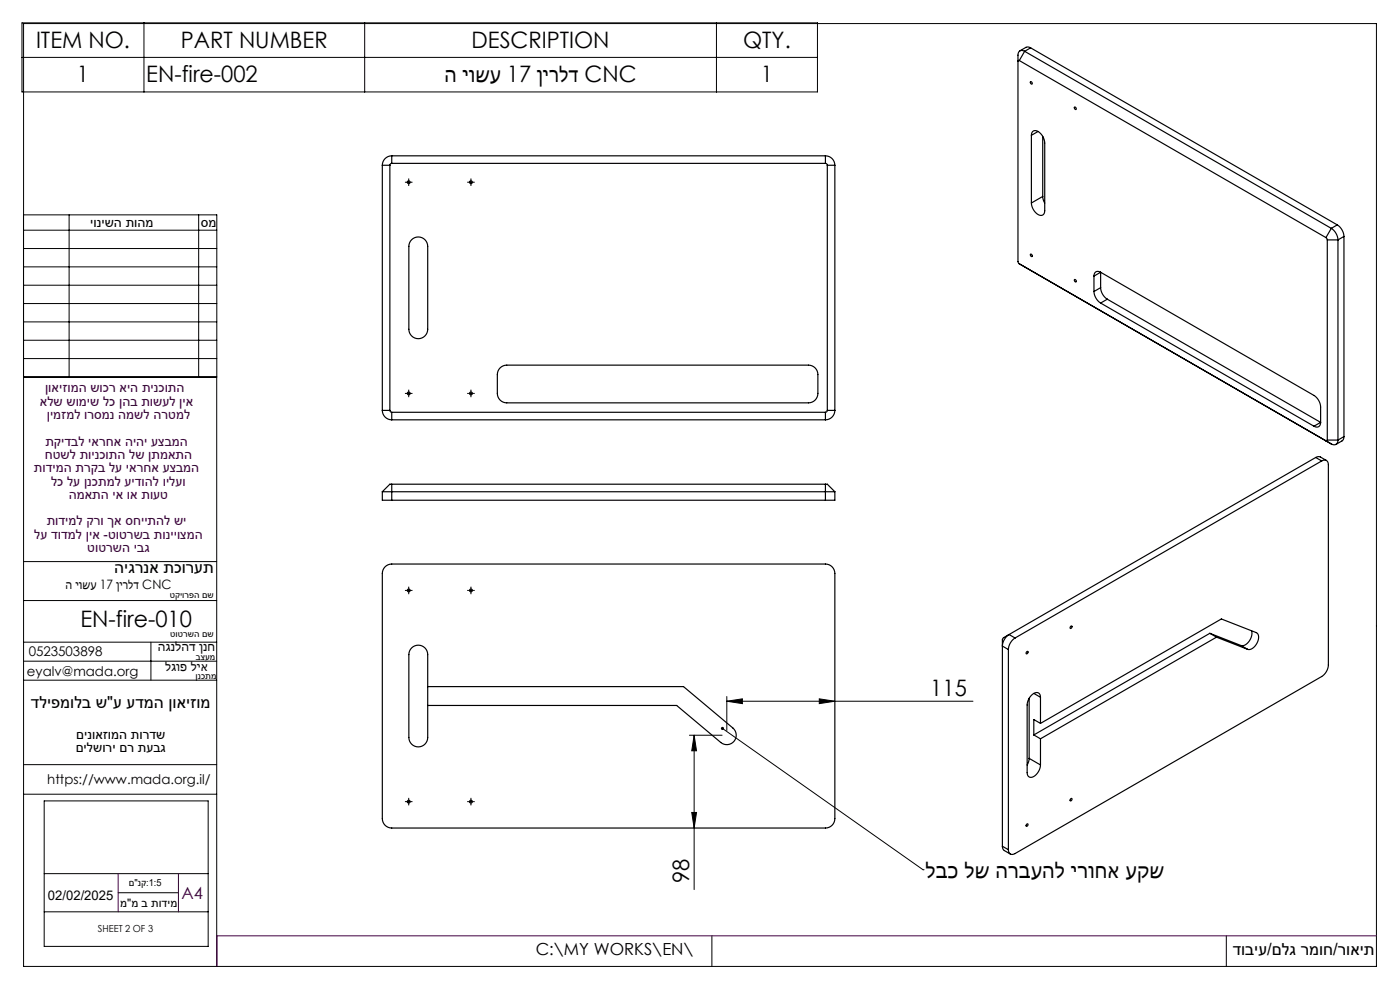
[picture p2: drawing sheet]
<svg xmlns="http://www.w3.org/2000/svg" width="297mm" height="210mm" viewBox="0 0 297 210" stroke-linecap="round" stroke-linejoin="round" font-family="sans-serif">
<g fill="none" stroke="#000" stroke-width=".21">
<path d="M4.7 4.8h168.7v14.7h-168.7zM4.7 12.2h168.7M5 5h287v200h-287zM30.5 4.8v14.7M77.4 4.8v14.7M152 4.8v14.7M86.2 38.7h1M86.7 38.2v1M99.4 38.7h1M99.9 38.2v1M5 45.6h41v34.3M5 48.8h41"/>
<path d="M5 52.7h41M5 56.6h41M14.7 45.6v34.3M42.1 45.6v34.3M5 80h41v125M5 60.5h41M5 64.4h41M5 68.3h41M5 72.2h41M5 76.1h41M86.2 83.5h1M86.7 83v1"/>
<path d="M99.4 83.5h1M99.9 83v1M5 119.1h41M5 136.2h41M5 127.4h41M32 136.2v8.1M86.2 125.2h1M86.7 124.7v1M99.4 125.2h1M99.9 124.7v1M5 144.3h41M5 140.2h41"/>
<path d="M146.3 156h6.9M147.3 156l.5 3.3h-1.1zM147.3 156v32.7M153.3 154.5l42.5 30M154.2 148.7l3.3-.5v1.1zM154.2 147.7v7.3M154.2 148.7h52.2M173.8 148.2l3.3 .5-3.3 .6zM5 168.5h41M5 162.2h41M9.4 169.9h34.8v30.9h-34.8zM86.2 170h1"/>
<path d="M86.7 169.5v1M99.4 170h1M99.9 169.5v1M146.7 172.3h1.1l-.5 3.3zM9.4 185.3h34.8M9.4 193.4h34.8M25.1 189.4h12.8M151 198.5v6.5M195.8 184.5h.1M260.2 198.5v6.5"/>
</g>
<path d="M25.1 185.3v8.1M37.9 185.3v8.1M292 198.5h-246v6.5" fill="none" stroke="#400040" stroke-width=".21"/>
<g fill="none" stroke="#000" stroke-width=".25">
<path d="M216.2 12.8h-.2v.2M216.2 12.8l65.1 37.6M217.4 10.9a.86 .86 0 0 0-1-.1 .86 .86 0 0 0-.4 .9v43.8l.2 .5M217.4 10.9l65 37.5M217.4 10.9l-1.2 1.9M218.6 17.3a.26 .26 0 0 1 .4 .2 .26 .26 0 0 1-.2 .3l-.2-.2zM218.6 10.2l-.7-.2-1.5 .8M218.6 10.2l-1.2 .7M218.6 10.2l65.1 37.5M81.1 35.1v52M81.1 35.1h1.6M82.7 35.1v52"/>
<path d="M83.1 33.1a2 2 0 0 0-2 2M83.1 34.7l-.3 .1-.1 .3M83.1 33.1v1.6M83.1 33.1h92M83.1 34.7h92M175.1 34.7l.3 .1 .1 .3M175.1 33.1a2 2 0 0 1 2 2M175.1 33.1v1.6M175.5 35.1h1.6M175.5 35.1v52M177.1 35.1v52M218.8 28.7a.92 .92 0 0 1 .6-1 .92 .92 0 0 1 1.1 .4l.7 .8 .4 1.4v14.4a.92 .92 0 0 1-.6 1 .92 .92 0 0 1-1.1-.4l-.9-1.2-.2-1"/>
<path d="M218.8 28.7v14.4M220.2 27.9l-1.4 .8M221.2 28.9v12.8M228 22.7a.26 .26 0 0 1 .3 .2 .26 .26 0 0 1-.2 .3l-.2-.3zM87.3 50.9a2 2 0 0 1 2.2-.5 2 2 0 0 1 1.2 1.9v17.5a2 2 0 0 1-2 2 2 2 0 0 1-2-2v-17.5l.2-.8zM216.2 56l66.2 38.2a.86 .86 0 0 0 1 .1 .86 .86 0 0 0 .4-1M216.2 56l1.2 .6M218.6 53.9a.26 .26 0 0 1 .4 .2 .26 .26 0 0 1-.2 .3l-.2-.3zM221.2 41.7l.4 1.4M221.2 41.7l-2.4 1.4M228 59.3a.26 .26 0 0 1 .3 .2 .26 .26 0 0 1-.2 .3l-.2-.3zM232.1 58.6v3.2"/>
<path d="M233.5 57.8l45.2 26.1a3.1 3.1 0 0 1 1.5 2.4v3.3M233.5 57.8a.86 .86 0 0 0-1-.1 .86 .86 0 0 0-.4 .9M233.5 57.8v3.2M233.5 57.8l-1.4 .8M281.3 50.4l.3 .5M281.6 50.9h2.2M281.6 50.9v42.4M282.4 48.4a3.1 3.1 0 0 1 1.4 2.5M282.4 48.4l-1.1 2M283.7 47.7a3.1 3.1 0 0 1 1.4 2.5M283.7 47.7l-1.3 .7M283.8 50.9v42.4"/>
<path d="M285.1 50.2l-1.3 .7M285.1 50.2v42.4M106.1 78l.6-.4 .8-.1h64a2 2 0 0 1 2 2v4a2 2 0 0 1-2 2h-64a2 2 0 0 1-2-2v-4.4zM232.1 61.8a3.1 3.1 0 0 0 1.4 2.5M233.5 61a3.1 3.1 0 0 0 1.4 2.5M233.5 64.3l45.2 26.1M233.5 61l-1.4 .8M234.9 63.5l45.3 26.1M234.9 63.5l-1.4 .8M81.1 87.1a2 2 0 0 0 2 2M81.1 87.1h1.6M82.7 87.1l.1 .2 .3 .2"/>
<path d="M83.1 87.5v1.6M83.1 87.5h92M83.1 89.1h92M175.1 87.5v1.6M175.5 87.1l-.1 .2-.3 .2M175.5 87.1h1.6M177.1 87.1a2 2 0 0 1-2 2M279.1 97l.8-.1 1.5 .8M279.1 97l-65 37.6M279.1 97l1.3 .8M280.2 89.6a.86 .86 0 0 1-.5 .9 .86 .86 0 0 1-1-.1M280.2 89.6l-1.5 .8"/>
<path d="M280.4 97.8a.86 .86 0 0 1 1-.1 .86 .86 0 0 1 .4 .9v42.5a3.1 3.1 0 0 1-1.4 2.4l-65.1 37.6a.86 .86 0 0 1-1 .1 .86 .86 0 0 1-.4-1M280.4 97.8l-65.1 37.5M281.6 93.3l-.1 .2h-.2M281.6 93.3h2.2M285.1 92.6l-.2 .8-1.5 .9M285.1 92.6l-1.3 .7M81.1 104.3h96M81.1 104.3v1.8h2M83.1 102.7h-.4l-1.6 1.6M83.1 102.7v3.4M83.1 102.7h92M83.1 106.1h92"/>
<path d="M175.1 102.7h.4l1.6 1.6M175.1 102.7v3.4M177.1 104.3v1.8h-2M81.7 120.2l.6-.4 .8-.2h92a2 2 0 0 1 2 2v52a2 2 0 0 1-2 2h-92a2 2 0 0 1-2-2v-52l.2-.7zM87.3 137.4a2 2 0 0 1 2.2-.4 2 2 0 0 1 1.2 1.9v17.5a2 2 0 0 1-2 2 2 2 0 0 1-2-2v-17.5l.2-.8zM213.9 137.8v42.4M214.1 134.6a3.1 3.1 0 0 0-1.5 2.4l1.3 .8M214.1 134.6l-1.2 .7-.3 .4v43.8M214.1 134.6l1.2 .7M215.3 135.3a3.1 3.1 0 0 0-1.4 2.5M217.8 138.3l.2-.1a.25 .25 0 0 1 0 .3 .25 .25 0 0 1-.3 .1zM227.1 132.9l.2-.1a.25 .25 0 0 1 .1 .3 .25 .25 0 0 1-.4 .1z"/>
<path d="M256.7 134.3l-37.4 21.6M256.7 134.3l6.6 2.6M256.7 134.3l1.4 .9M258.1 135.2l6.6 2.5M258.1 135.2l-37.4 21.5M263.3 136.9l1.4 .8M264.7 137.7a2.39 2.39 0 0 0 2.3-2.4v-.6l-.5-.5-7.4-2.9-38.4 22.1M265.5 133.8a2.7 2.7 0 0 1-2 3.2l-.2-.1M90.7 145.6h54.3l10.5 8.8a2 2 0 0 1 .2 2.8 2 2 0 0 1-2.8 .3l-9.4-7.9h-52.8M218.3 148.1v12.8M219.3 147.1l1.4 .8M219.3 155.9l1.4 .8"/>
<path d="M220.7 147.9a.92 .92 0 0 0-.6-1 .92 .92 0 0 0-1.1 .4l-.9 1.2-.2 1v14.4a.92 .92 0 0 0 .6 1 .92 .92 0 0 0 1.1-.4l.9-1.2 .2-1M220.7 147.9v5.5M220.7 156.7v5.6M220.7 153.4l-1.4-.8v3.3M212.6 179.5l.3 .8 1.4 .9M212.6 179.5l1.3 .7M217.8 174.8l.2-.1a.25 .25 0 0 1 0 .4 .25 .25 0 0 1-.3 0zM218.3 160.9l-.4 1.4M218.3 160.9l2.4 1.4M227.1 169.4h.2a.25 .25 0 0 1 .1 .3 .25 .25 0 0 1-.4 .1z"/>
<circle cx="86.7" cy="38.7" r=".3"/>
<circle cx="99.9" cy="38.7" r=".3"/>
<circle cx="86.7" cy="83.5" r=".3"/>
<circle cx="99.9" cy="83.5" r=".3"/>
<circle cx="86.7" cy="125.2" r=".3"/>
<circle cx="99.9" cy="125.2" r=".3"/>
<circle cx="86.7" cy="170" r=".3"/>
<circle cx="99.9" cy="170" r=".3"/>
</g>
<g fill="none" stroke="#000" stroke-width=".21" stroke-dasharray="15.2 1.3 1.3 1.3" stroke-linecap="butt">
<path d="M86.2 38.7h-.3M86.7 38.2v-.3M86.7 39.2v.3M87.2 38.7h.3M99.4 38.7h-.3M99.9 38.2v-.3M99.9 39.2v.3M100.4 38.7h.3M86.2 83.5h-.3M86.7 83v-.3M86.7 84v.3M87.2 83.5h.3"/>
<path d="M99.4 83.5h-.3M99.9 83v-.3M99.9 84v.3M100.4 83.5h.3M86.2 125.2h-.3M86.7 124.7v-.3M86.7 125.7v.3M87.2 125.2h.3M99.4 125.2h-.3M99.9 124.7v-.3M99.9 125.7v.3M100.4 125.2h.3"/>
<path d="M86.2 170h-.3M86.7 169.5v-.3M86.7 170.5v.3M87.2 170h.3M99.4 170h-.3M99.9 169.5v-.3M99.9 170.5v.3M100.4 170h.3"/>
</g>
<g fill="#000">
<path d="M153 154.3a.34 .34 0 0 1 .6 .1 .34 .34 0 0 1-.4 .5 .34 .34 0 0 1-.2-.6l.3 .2z"/>
<path d="M147.3 156l.5 3.3h-1.1zM146.7 172.3h1.1l-.5 3.3z"/>
<path d="M154.2 148.7l3.3-.5v1.1zM173.8 148.2l3.3 .5-3.3 .6z"/>
</g>
<g font-size="4.8">
<text x="7.6" y="10.1">ITEM NO.</text>
<text x="38.4" y="10.1">PART NUMBER</text>
<text x="100" y="10.1">DESCRIPTION</text>
<text x="157.7" y="10.1">QTY.</text>
<text x="16.3" y="17.5">1</text>
<text x="31" y="17.5">EN-fire-002</text>
<text x="94.3" y="17.5">ה יושע 17 ןירלד CNC</text>
<text x="161.4" y="17.5">1</text>
<text x="17.1" y="133">EN-fire-010</text>
<text x="197.4" y="147.7">115</text>
<text x="146.2" y="187.4" transform="rotate(-90 146.2 187.4)">98</text>
<text x="196.3" y="186.2">לבכ לש הרבעהל ירוחא עקש</text>
</g>
<g font-size="3.5">
<text x="24.2" y="121.6">היגרנא תכורעת</text>
<text x="6.6" y="150.3">דליפמולב ש&quot;ע עדמה ןואיזומ</text>
<text x="113.7" y="202.7">C:\MY WORKS\EN\</text>
<text x="261.5" y="202.5">דוביע/םלג רמוח/רואית</text>
</g>
<text font-size="3.5" fill="#400040" x="38.5" y="190.6">A4</text>
<g font-size="2.8">
<text x="19.1" y="48.2">יונישה תוהמ</text>
<text x="42.6" y="48.2">סמ</text>
<text x="5.7" y="143.5">eyalv@mada.org</text>
<text x="6.1" y="139.2">0523503898</text>
<text x="33.5" y="138.1">הגנלהד ןנח</text>
<text x="35" y="142.4">לגופ ליא</text>
<text x="16.1" y="159.6">םילשורי םר תעבג</text>
<text x="16.1" y="156.8">םינואזומה תורדש</text>
<text x="10" y="166.4">https://www.mada.org.il/</text>
<text x="10.2" y="190.9">02/02/2025</text>
</g>
<g font-size="2.8" fill="#400040">
<text x="9.5" y="83.2">ןואיזומה שוכר איה תינכותה</text>
<text x="8.5" y="86.1">אלש שומיש לכ ןהב תושעל ןיא</text>
<text x="9.9" y="88.9">ןימזמל ורסמנ המשל הרטמל</text>
<text x="9.6" y="94.5">תקידבל יארחא היהי עצבמה</text>
<text x="7.2" y="100.2">תודימה תרקב לע יארחא עצבמה</text>
<text x="9.5" y="97.4">חטשל תוינכותה לש ןתמאתה</text>
<text x="10.8" y="103">לכ לע ןנכתמל עידוהל וילעו</text>
<text x="14.6" y="105.8">המאתה יא וא תועט</text>
<text x="9.9" y="111.5">תודימל קרו ךא סחייתהל שי</text>
<text x="7.3" y="114.3">לע דודמל ןיא -טוטרשב תונייוצמה</text>
<text x="18.5" y="117.1">טוטרשה יבג</text>
</g>
<text font-size="2.7" x="13.9" y="125">ה יושע 17 ןירלד CNC</text>
<text font-size="2.5" x="25.5" y="192.5">מ&quot;מ ב תודימ</text>
<g font-size="2.1">
<text x="27.3" y="188">ם&quot;נק:1:5</text>
<text x="20.8" y="197.8">SHEET 2 OF 3</text>
</g>
<g font-size="1.9">
<text x="36" y="126.9">טקיורפה םש</text>
<text x="36.1" y="135.1">טוטרשה םש</text>
<text x="41.5" y="144">ןנכתמ</text>
<text x="41.5" y="140">בצעמ</text>
</g>
</svg>
